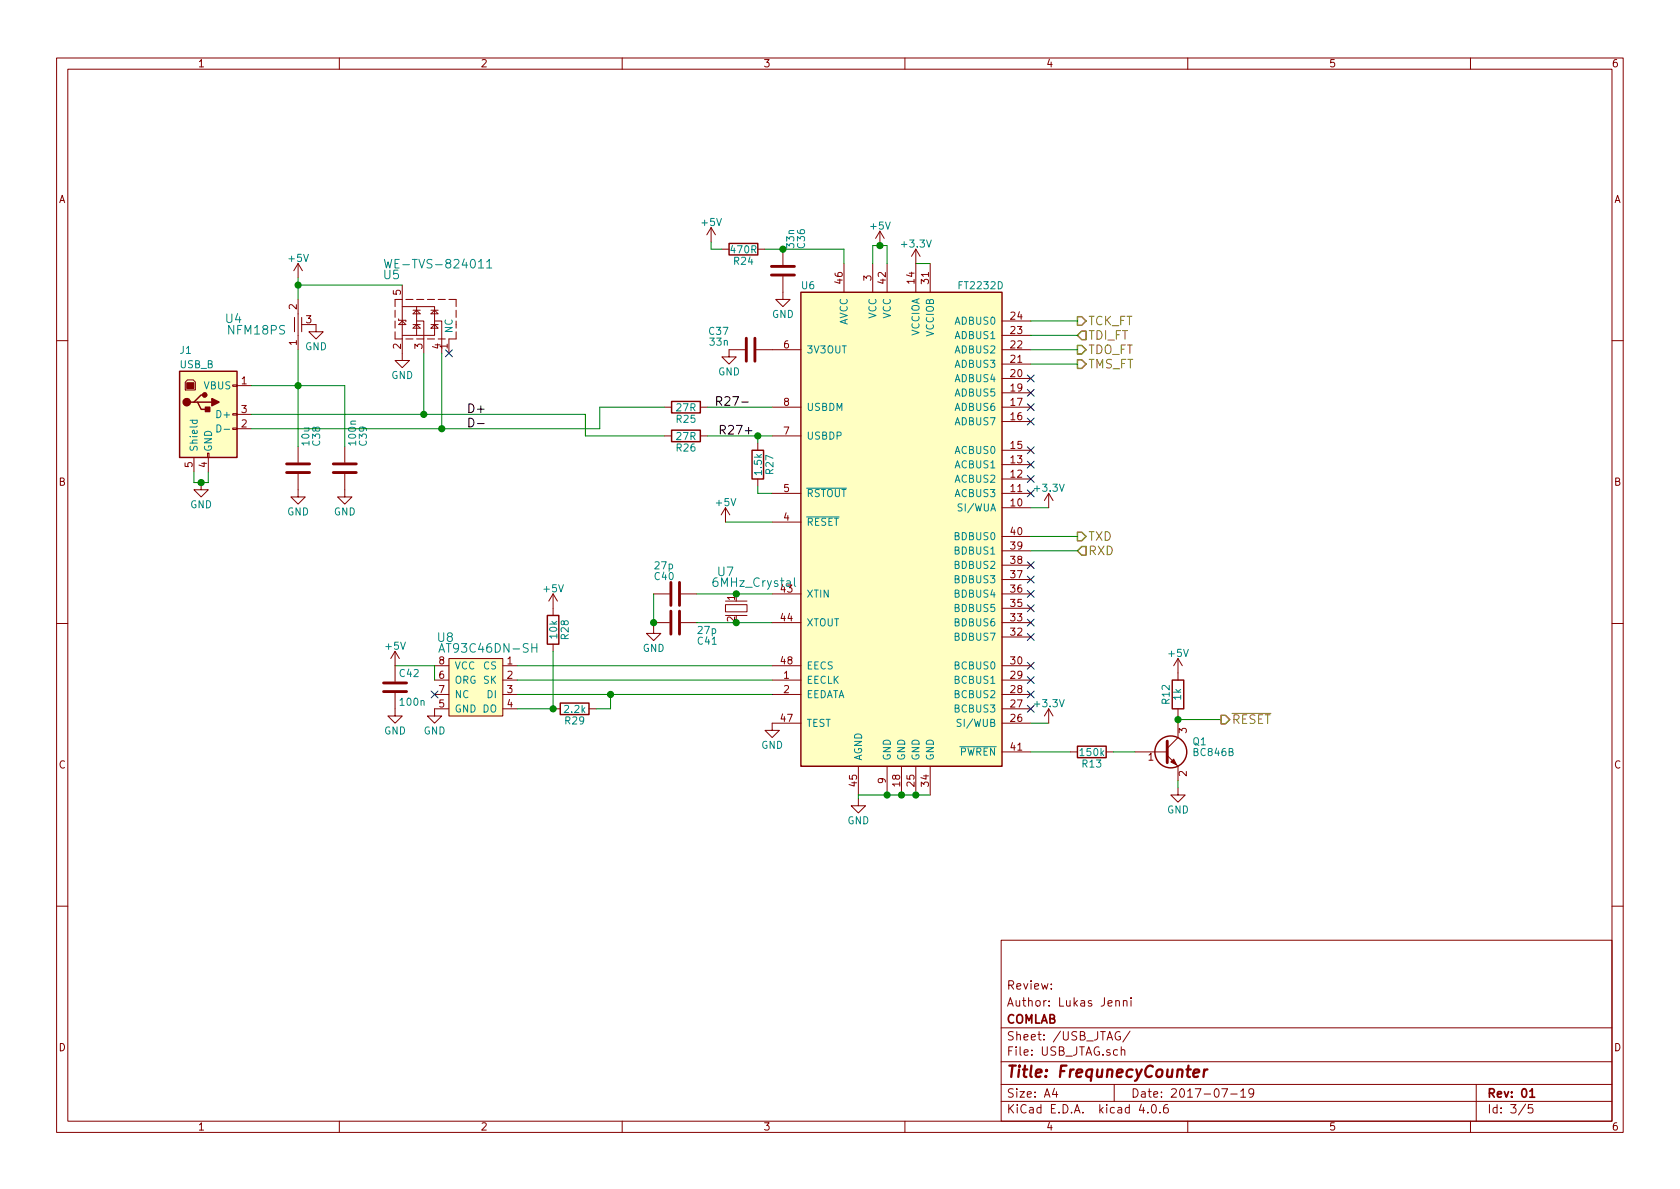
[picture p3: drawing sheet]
EESchema Schematic File Version 2
LIBS:FrequnecyCounter-rescue
LIBS:power
LIBS:device
LIBS:transistors
LIBS:conn
LIBS:linear
LIBS:regul
LIBS:74xx
LIBS:cmos4000
LIBS:adc-dac
LIBS:memory
LIBS:xilinx
LIBS:microcontrollers
LIBS:dsp
LIBS:microchip
LIBS:analog_switches
LIBS:motorola
LIBS:texas
LIBS:intel
LIBS:audio
LIBS:interface
LIBS:digital-audio
LIBS:philips
LIBS:display
LIBS:cypress
LIBS:siliconi
LIBS:opto
LIBS:atmel
LIBS:contrib
LIBS:valves
LIBS:74xgxx
LIBS:ac-dc
LIBS:actel
LIBS:allegro
LIBS:Altera
LIBS:analog_devices
LIBS:battery_management
LIBS:bbd
LIBS:bosch
LIBS:brooktre
LIBS:cmos_ieee
LIBS:dc-dc
LIBS:diode
LIBS:elec-unifil
LIBS:ESD_Protection
LIBS:ftdi
LIBS:gennum
LIBS:graphic_symbols
LIBS:hc11
LIBS:infineon
LIBS:intersil
LIBS:ir
LIBS:Lattice
LIBS:leds
LIBS:LEM
LIBS:maxim
LIBS:mechanical
LIBS:microchip_dspic33dsc
LIBS:microchip_pic10mcu
LIBS:microchip_pic12mcu
LIBS:microchip_pic16mcu
LIBS:microchip_pic18mcu
LIBS:microchip_pic24mcu
LIBS:microchip_pic32mcu
LIBS:modules
LIBS:motor_drivers
LIBS:motors
LIBS:msp430
LIBS:nordicsemi
LIBS:nxp
LIBS:nxp_armmcu
LIBS:onsemi
LIBS:Oscillators
LIBS:Power_Management
LIBS:powerint
LIBS:pspice
LIBS:references
LIBS:relays
LIBS:rfcom
LIBS:RFSolutions
LIBS:sensors
LIBS:silabs
LIBS:stm8
LIBS:stm32
LIBS:supertex
LIBS:switches
LIBS:transf
LIBS:triac_thyristor
LIBS:ttl_ieee
LIBS:video
LIBS:wiznet
LIBS:Worldsemi
LIBS:Xicor
LIBS:zetex
LIBS:Zilog
LIBS:74lvc
LIBS:altera
LIBS:barrel_jack
LIBS:battery
LIBS:beaglebone_black
LIBS:ck
LIBS:conn_power
LIBS:conn_rf
LIBS:conn_rj
LIBS:crystal
LIBS:ddr2_sdram_sodimm
LIBS:epcos
LIBS:epcos_dcc6c
LIBS:fbead
LIBS:fiducial
LIBS:freescale_mcu
LIBS:hackrf_expansion
LIBS:hdmi
LIBS:header
LIBS:hirose
LIBS:hole
LIBS:io_expander
LIBS:lcd_kingtech
LIBS:ltc
LIBS:microphone
LIBS:minicircuits
LIBS:molex
LIBS:mosfet
LIBS:newhaven
LIBS:noritake
LIBS:nxp_micro
LIBS:on_cat24c256
LIBS:on_semi
LIBS:osc
LIBS:passive
LIBS:r_sense
LIBS:regulator
LIBS:rf_antenna
LIBS:rf_lna
LIBS:samtec
LIBS:sd
LIBS:sharebrained
LIBS:supply
LIBS:switch
LIBS:terminal_block
LIBS:ti
LIBS:ti_cc
LIBS:tp
LIBS:trs_jack
LIBS:usb3_esd_son50-10
LIBS:usb3_micro_ab
LIBS:wolfson
LIBS:FrequnecyCounter-cache
EELAYER 25 0
EELAYER END
$Descr A4 11693 8268
encoding utf-8
Sheet 3 5
Title "FrequnecyCounter"
Date "2017-07-19"
Rev "01"
Comp "COMLAB"
Comment1 "Author: Lukas Jenni"
Comment2 "Review: "
Comment3 ""
Comment4 ""
$EndDescr
$Comp
L USB_B J1
U 1 1
P 1450 2875
F 0 "J1" H 1250 3325 50  0000 L CNN
F 1 "USB_B" H 1250 3225 50  0000 L CNN
F 2 "Footprints_LJ:USB_B_liegen_SMD" H 1600 2825 50  0001 C CNN
F 3 "" H 1600 2825 50  0001 C CNN
	1    1450 2875
	1    0    0    -1  
$EndComp
$Comp
L R R25
U 1 1
P 4775 2825
F 0 "R25" V 4855 2825 50  0000 C CNN
F 1 "27R" V 4775 2825 50  0000 C CNN
F 2 "Resistors_SMD:R_0603_HandSoldering" V 4705 2825 50  0001 C CNN
F 3 "" H 4775 2825 50  0001 C CNN
	1    4775 2825
	0    1    1    0   
$EndComp
$Comp
L R R26
U 1 1
P 4775 3025
F 0 "R26" V 4855 3025 50  0000 C CNN
F 1 "27R" V 4775 3025 50  0000 C CNN
F 2 "Resistors_SMD:R_0603_HandSoldering" V 4705 3025 50  0001 C CNN
F 3 "" H 4775 3025 50  0001 C CNN
	1    4775 3025
	0    1    1    0   
$EndComp
$Comp
L R R27
U 1 1
P 5275 3225
F 0 "R27" V 5355 3225 50  0000 C CNN
F 1 "1.5k" V 5275 3225 50  0000 C CNN
F 2 "Resistors_SMD:R_0603_HandSoldering" V 5205 3225 50  0001 C CNN
F 3 "" H 5275 3225 50  0001 C CNN
	1    5275 3225
	1    0    0    -1  
$EndComp
$Comp
L GND #PWR025
U 1 1
P 1400 3350
F 0 "#PWR025" H 1400 3100 50  0001 C CNN
F 1 "GND" H 1400 3200 50  0000 C CNN
F 2 "" H 1400 3350 50  0001 C CNN
F 3 "" H 1400 3350 50  0001 C CNN
	1    1400 3350
	1    0    0    -1  
$EndComp
$Comp
L 6MHz_Crystal U7
U 1 1
P 5400 4200
F 0 "U7" V 5625 4550 60  0000 C CNN
F 1 "6MHz_Crystal" V 5550 4350 60  0000 C CNN
F 2 "Crystals:Crystal_SMD_HC49-SD" H 5400 4200 60  0001 C CNN
F 3 "" H 5400 4200 60  0001 C CNN
	1    5400 4200
	0    -1   -1   0   
$EndComp
$Comp
L C C40
U 1 1
P 4700 4125
F 0 "C40" V 4575 3975 50  0000 L CNN
F 1 "27p" V 4500 3975 50  0000 L CNN
F 2 "Footprints_LJ:Cap_0603_HandSoldering_1" H 4738 3975 50  0001 C CNN
F 3 "" H 4700 4125 50  0001 C CNN
	1    4700 4125
	0    1    1    0   
$EndComp
$Comp
L C C41
U 1 1
P 4700 4325
F 0 "C41" V 4825 4475 50  0000 L CNN
F 1 "27p" V 4750 4475 50  0000 L CNN
F 2 "Footprints_LJ:Cap_0603_HandSoldering_1" H 4738 4175 50  0001 C CNN
F 3 "" H 4700 4325 50  0001 C CNN
	1    4700 4325
	0    1    1    0   
$EndComp
$Comp
L GND #PWR026
U 1 1
P 5975 5550
F 0 "#PWR026" H 5975 5300 50  0001 C CNN
F 1 "GND" H 5975 5400 50  0000 C CNN
F 2 "" H 5975 5550 50  0001 C CNN
F 3 "" H 5975 5550 50  0001 C CNN
	1    5975 5550
	1    0    0    -1  
$EndComp
$Comp
L GND #PWR027
U 1 1
P 5375 5025
F 0 "#PWR027" H 5375 4775 50  0001 C CNN
F 1 "GND" H 5375 4875 50  0000 C CNN
F 2 "" H 5375 5025 50  0001 C CNN
F 3 "" H 5375 5025 50  0001 C CNN
	1    5375 5025
	1    0    0    -1  
$EndComp
$Comp
L C C37
U 1 1
P 5225 2425
F 0 "C37" V 5350 2575 50  0000 L CNN
F 1 "33n" V 5275 2575 50  0000 L CNN
F 2 "Footprints_LJ:Cap_0603_HandSoldering_1" H 5263 2275 50  0001 C CNN
F 3 "" H 5225 2425 50  0001 C CNN
	1    5225 2425
	0    -1   -1   0   
$EndComp
$Comp
L GND #PWR028
U 1 1
P 5075 2425
F 0 "#PWR028" H 5075 2175 50  0001 C CNN
F 1 "GND" H 5075 2275 50  0000 C CNN
F 2 "" H 5075 2425 50  0001 C CNN
F 3 "" H 5075 2425 50  0001 C CNN
	1    5075 2425
	1    0    0    -1  
$EndComp
$Comp
L GND #PWR029
U 1 1
P 5450 2025
F 0 "#PWR029" H 5450 1775 50  0001 C CNN
F 1 "GND" H 5450 1875 50  0000 C CNN
F 2 "" H 5450 2025 50  0001 C CNN
F 3 "" H 5450 2025 50  0001 C CNN
	1    5450 2025
	1    0    0    -1  
$EndComp
$Comp
L R R24
U 1 1
P 5175 1725
F 0 "R24" V 5255 1725 50  0000 C CNN
F 1 "470R" V 5175 1725 50  0000 C CNN
F 2 "Resistors_SMD:R_0603_HandSoldering" V 5105 1725 50  0001 C CNN
F 3 "" H 5175 1725 50  0001 C CNN
	1    5175 1725
	0    1    1    0   
$EndComp
NoConn ~ 7175 3125
NoConn ~ 7175 2925
NoConn ~ 7175 2825
NoConn ~ 7175 2625
NoConn ~ 7175 2725
NoConn ~ 7175 3225
NoConn ~ 7175 3325
NoConn ~ 7175 3425
NoConn ~ 7175 3925
NoConn ~ 7175 4025
NoConn ~ 7175 4125
NoConn ~ 7175 4225
NoConn ~ 7175 4325
NoConn ~ 7175 4425
NoConn ~ 7175 4625
NoConn ~ 7175 4725
$Comp
L AT93C46DN-SH U8
U 1 1
P 3350 5150
F 0 "U8" H 3100 5875 60  0000 C CNN
F 1 "AT93C46DN-SH" H 3400 5800 60  0000 C CNN
F 2 "Housings_SOIC:SOIC-8_3.9x4.9mm_Pitch1.27mm" H 3350 5150 60  0001 C CNN
F 3 "" H 3350 5150 60  0001 C CNN
	1    3350 5150
	1    0    0    -1  
$EndComp
$Comp
L R R28
U 1 1
P 3850 4375
F 0 "R28" V 3930 4375 50  0000 C CNN
F 1 "10k" V 3850 4375 50  0000 C CNN
F 2 "Resistors_SMD:R_0603_HandSoldering" V 3780 4375 50  0001 C CNN
F 3 "" H 3850 4375 50  0001 C CNN
	1    3850 4375
	1    0    0    -1  
$EndComp
$Comp
L R R29
U 1 1
P 4000 4925
F 0 "R29" V 4080 4925 50  0000 C CNN
F 1 "2.2k" V 4000 4925 50  0000 C CNN
F 2 "Resistors_SMD:R_0603_HandSoldering" V 3930 4925 50  0001 C CNN
F 3 "" H 4000 4925 50  0001 C CNN
	1    4000 4925
	0    1    1    0   
$EndComp
$Comp
L +3.3V #PWR030
U 1 1
P 6375 1825
F 0 "#PWR030" H 6375 1675 50  0001 C CNN
F 1 "+3.3V" H 6375 1965 50  0000 C CNN
F 2 "" H 6375 1825 50  0001 C CNN
F 3 "" H 6375 1825 50  0001 C CNN
	1    6375 1825
	1    0    0    -1  
$EndComp
$Comp
L GND #PWR031
U 1 1
P 2800 2450
F 0 "#PWR031" H 2800 2200 50  0001 C CNN
F 1 "GND" H 2800 2300 50  0000 C CNN
F 2 "" H 2800 2450 50  0001 C CNN
F 3 "" H 2800 2450 50  0001 C CNN
	1    2800 2450
	1    0    0    -1  
$EndComp
$Comp
L C C38
U 1 1
P 2075 3250
F 0 "C38" V 2200 3400 50  0000 L CNN
F 1 "10u" V 2125 3400 50  0000 L CNN
F 2 "Footprints_LJ:Cap_0603_HandSoldering_1" H 2113 3100 50  0001 C CNN
F 3 "" H 2075 3250 50  0001 C CNN
	1    2075 3250
	1    0    0    -1  
$EndComp
$Comp
L GND #PWR032
U 1 1
P 2075 3400
F 0 "#PWR032" H 2075 3150 50  0001 C CNN
F 1 "GND" H 2075 3250 50  0000 C CNN
F 2 "" H 2075 3400 50  0001 C CNN
F 3 "" H 2075 3400 50  0001 C CNN
	1    2075 3400
	1    0    0    -1  
$EndComp
$Comp
L WE-TVS-824011 U5
U 1 1
P 2925 2800
F 0 "U5" H 2725 3700 60  0000 C CNN
F 1 "WE-TVS-824011" H 3050 3775 60  0000 C CNN
F 2 "TO_SOT_Packages_SMD:SOT-23-5" H 2925 2800 60  0001 C CNN
F 3 "" H 2925 2800 60  0001 C CNN
	1    2925 2800
	1    0    0    -1  
$EndComp
$Comp
L NFM18PS U4
U 1 1
P 2075 2475
F 0 "U4" H 1625 2745 60  0000 C CNN
F 1 "NFM18PS" H 1785 2665 60  0000 C CNN
F 2 "Footprints_LJ:NFM18PS" H 2075 2475 60  0001 C CNN
F 3 "" H 2075 2475 60  0001 C CNN
	1    2075 2475
	1    0    0    -1  
$EndComp
$Comp
L GND #PWR033
U 1 1
P 2200 2250
F 0 "#PWR033" H 2200 2000 50  0001 C CNN
F 1 "GND" H 2200 2100 50  0000 C CNN
F 2 "" H 2200 2250 50  0001 C CNN
F 3 "" H 2200 2250 50  0001 C CNN
	1    2200 2250
	1    0    0    -1  
$EndComp
NoConn ~ 3125 2450
$Comp
L FT2232D U6
U 1 1
P 6275 3725
F 0 "U6" H 5625 5475 50  0000 C CNN
F 1 "FT2232D" H 6825 5475 50  0000 C CNN
F 2 "Housings_QFP:LQFP-48_7x7mm_Pitch0.5mm" H 6275 3725 50  0001 C CNN
F 3 "" H 6275 3725 50  0000 C CNN
	1    6275 3725
	1    0    0    -1  
$EndComp
$Comp
L C C36
U 1 1
P 5450 1875
F 0 "C36" V 5575 2025 50  0000 L CNN
F 1 "33n" V 5500 2025 50  0000 L CNN
F 2 "Footprints_LJ:Cap_0603_HandSoldering_1" H 5488 1725 50  0001 C CNN
F 3 "" H 5450 1875 50  0001 C CNN
	1    5450 1875
	1    0    0    -1  
$EndComp
$Comp
L C C39
U 1 1
P 2400 3250
F 0 "C39" V 2525 3400 50  0000 L CNN
F 1 "100n" V 2450 3400 50  0000 L CNN
F 2 "Footprints_LJ:Cap_0603_HandSoldering_1" H 2438 3100 50  0001 C CNN
F 3 "" H 2400 3250 50  0001 C CNN
	1    2400 3250
	1    0    0    -1  
$EndComp
$Comp
L GND #PWR034
U 1 1
P 2400 3400
F 0 "#PWR034" H 2400 3150 50  0001 C CNN
F 1 "GND" H 2400 3250 50  0000 C CNN
F 2 "" H 2400 3400 50  0001 C CNN
F 3 "" H 2400 3400 50  0001 C CNN
	1    2400 3400
	1    0    0    -1  
$EndComp
Text HLabel 7500 2225 2    60   Output ~ 0
TCK_FT
Text HLabel 7500 2325 2    60   Input ~ 0
TDI_FT
Text HLabel 7500 2425 2    60   Output ~ 0
TDO_FT
Text HLabel 7500 2525 2    60   Output ~ 0
TMS_FT
$Comp
L C C42
U 1 1
P 2750 4775
F 0 "C42" H 2775 4875 50  0000 L CNN
F 1 "100n" H 2775 4675 50  0000 L CNN
F 2 "Footprints_LJ:Cap_0603_HandSoldering_1" H 2788 4625 50  0001 C CNN
F 3 "" H 2750 4775 50  0001 C CNN
	1    2750 4775
	1    0    0    -1  
$EndComp
$Comp
L GND #PWR035
U 1 1
P 2750 4925
F 0 "#PWR035" H 2750 4675 50  0001 C CNN
F 1 "GND" H 2750 4775 50  0000 C CNN
F 2 "" H 2750 4925 50  0001 C CNN
F 3 "" H 2750 4925 50  0001 C CNN
	1    2750 4925
	1    0    0    -1  
$EndComp
$Comp
L +5V #PWR036
U 1 1
P 2075 1925
F 0 "#PWR036" H 2075 1775 50  0001 C CNN
F 1 "+5V" H 2075 2065 50  0000 C CNN
F 2 "" H 2075 1925 50  0001 C CNN
F 3 "" H 2075 1925 50  0001 C CNN
	1    2075 1925
	1    0    0    -1  
$EndComp
$Comp
L +5V #PWR037
U 1 1
P 6125 1700
F 0 "#PWR037" H 6125 1550 50  0001 C CNN
F 1 "+5V" H 6125 1840 50  0000 C CNN
F 2 "" H 6125 1700 50  0001 C CNN
F 3 "" H 6125 1700 50  0001 C CNN
	1    6125 1700
	1    0    0    -1  
$EndComp
$Comp
L +5V #PWR038
U 1 1
P 4950 1675
F 0 "#PWR038" H 4950 1525 50  0001 C CNN
F 1 "+5V" H 4950 1815 50  0000 C CNN
F 2 "" H 4950 1675 50  0001 C CNN
F 3 "" H 4950 1675 50  0001 C CNN
	1    4950 1675
	1    0    0    -1  
$EndComp
Text HLabel 7500 3725 2    60   Output ~ 0
TXD
Text HLabel 7500 3825 2    60   Input ~ 0
RXD
Text Label 3250 2875 0    60   ~ 0
D+
Text Label 3250 2975 0    60   ~ 0
D-
Text Label 4975 2825 0    60   ~ 0
R27-
Wire Wire Line
	7175 3825 7500 3825
Wire Wire Line
	7175 3725 7500 3725
Wire Wire Line
	4950 1725 4950 1675
Wire Wire Line
	5025 1725 4950 1725
Connection ~ 1400 3350
Wire Wire Line
	1450 3350 1450 3275
Wire Wire Line
	1350 3350 1450 3350
Wire Wire Line
	1350 3275 1350 3350
Connection ~ 6125 1700
Wire Wire Line
	6075 1700 6175 1700
Wire Wire Line
	2750 4625 3025 4625
Wire Wire Line
	5375 3625 5050 3625
Connection ~ 3850 4925
Wire Wire Line
	2400 2675 2400 3100
Connection ~ 5450 1725
Wire Wire Line
	5875 1725 5875 1825
Wire Wire Line
	5325 1725 5875 1725
Wire Wire Line
	6175 1700 6175 1825
Wire Wire Line
	6475 1825 6375 1825
Wire Wire Line
	6075 1700 6075 1825
Connection ~ 2075 2675
Wire Wire Line
	2075 2425 2075 3100
Wire Wire Line
	2075 1925 2075 2075
Connection ~ 2075 1975
Wire Wire Line
	2075 1975 2800 1975
Connection ~ 4250 4825
Wire Wire Line
	4250 4925 4250 4825
Wire Wire Line
	4150 4925 4250 4925
Wire Wire Line
	3850 4925 3850 4525
Wire Wire Line
	3600 4925 3850 4925
Wire Wire Line
	3600 4825 5375 4825
Wire Wire Line
	3600 4725 5375 4725
Wire Wire Line
	5375 4625 3600 4625
Wire Wire Line
	7175 2525 7500 2525
Wire Wire Line
	7175 2425 7500 2425
Wire Wire Line
	7175 2325 7500 2325
Wire Wire Line
	7175 2225 7500 2225
Wire Wire Line
	1750 2675 2400 2675
Connection ~ 6375 5525
Connection ~ 6275 5525
Connection ~ 6175 5525
Wire Wire Line
	5975 5525 6475 5525
Wire Wire Line
	4550 4125 4550 4350
Connection ~ 5125 4325
Connection ~ 5125 4125
Wire Wire Line
	4850 4325 5375 4325
Wire Wire Line
	4850 4125 5375 4125
Wire Wire Line
	5275 3425 5275 3375
Wire Wire Line
	5375 3425 5275 3425
Connection ~ 5275 3025
Wire Wire Line
	5275 3075 5275 3025
Wire Wire Line
	4075 3025 4625 3025
Wire Wire Line
	4175 2825 4625 2825
Wire Wire Line
	4925 3025 5375 3025
Wire Wire Line
	4925 2825 5375 2825
Text Label 5000 3025 0    60   ~ 0
R27+
Wire Wire Line
	4175 2975 4175 2825
Wire Wire Line
	4075 3025 4075 2875
Wire Wire Line
	4075 2875 1750 2875
Wire Wire Line
	4175 2975 1750 2975
Wire Wire Line
	2950 2875 2950 2450
Connection ~ 2950 2875
Wire Wire Line
	3075 2450 3075 2975
Connection ~ 3075 2975
Wire Wire Line
	5975 5550 5975 5525
Connection ~ 4550 4325
$Comp
L GND #PWR039
U 1 1
P 4550 4350
F 0 "#PWR039" H 4550 4100 50  0001 C CNN
F 1 "GND" H 4550 4200 50  0000 C CNN
F 2 "" H 4550 4350 50  0001 C CNN
F 3 "" H 4550 4350 50  0001 C CNN
	1    4550 4350
	1    0    0    -1  
$EndComp
NoConn ~ 7175 4825
NoConn ~ 7175 4925
Wire Wire Line
	7175 5025 7300 5025
$Comp
L +3.3V #PWR040
U 1 1
P 7300 5025
F 0 "#PWR040" H 7300 4875 50  0001 C CNN
F 1 "+3.3V" H 7300 5165 50  0000 C CNN
F 2 "" H 7300 5025 50  0001 C CNN
F 3 "" H 7300 5025 50  0001 C CNN
	1    7300 5025
	1    0    0    -1  
$EndComp
$Comp
L +5V #PWR041
U 1 1
P 5050 3625
F 0 "#PWR041" H 5050 3475 50  0001 C CNN
F 1 "+5V" H 5050 3765 50  0000 C CNN
F 2 "" H 5050 3625 50  0001 C CNN
F 3 "" H 5050 3625 50  0001 C CNN
	1    5050 3625
	1    0    0    -1  
$EndComp
Wire Wire Line
	7175 3525 7300 3525
$Comp
L +3.3V #PWR042
U 1 1
P 7300 3525
F 0 "#PWR042" H 7300 3375 50  0001 C CNN
F 1 "+3.3V" H 7300 3665 50  0000 C CNN
F 2 "" H 7300 3525 50  0001 C CNN
F 3 "" H 7300 3525 50  0001 C CNN
	1    7300 3525
	1    0    0    -1  
$EndComp
$Comp
L BC846B Q1
U 1 1
P 8100 5225
F 0 "Q1" H 8300 5300 50  0000 L CNN
F 1 "BC846B" H 8300 5225 50  0000 L CNN
F 2 "TO_SOT_Packages_SMD:SOT-23" H 8300 5150 50  0001 L CIN
F 3 "" H 8100 5225 50  0001 L CNN
	1    8100 5225
	1    0    0    -1  
$EndComp
Wire Wire Line
	7175 5225 7450 5225
$Comp
L R R13
U 1 1
P 7600 5225
F 0 "R13" V 7680 5225 50  0000 C CNN
F 1 "150k" V 7600 5225 50  0000 C CNN
F 2 "Resistors_SMD:R_0603_HandSoldering" V 7530 5225 50  0001 C CNN
F 3 "" H 7600 5225 50  0001 C CNN
	1    7600 5225
	0    1    1    0   
$EndComp
Wire Wire Line
	7750 5225 7900 5225
$Comp
L GND #PWR043
U 1 1
P 8200 5475
F 0 "#PWR043" H 8200 5225 50  0001 C CNN
F 1 "GND" H 8200 5325 50  0000 C CNN
F 2 "" H 8200 5475 50  0001 C CNN
F 3 "" H 8200 5475 50  0001 C CNN
	1    8200 5475
	1    0    0    -1  
$EndComp
Wire Wire Line
	8200 5475 8200 5425
$Comp
L R R12
U 1 1
P 8200 4825
F 0 "R12" V 8280 4825 50  0000 C CNN
F 1 "1k" V 8200 4825 50  0000 C CNN
F 2 "Resistors_SMD:R_0603_HandSoldering" V 8130 4825 50  0001 C CNN
F 3 "" H 8200 4825 50  0001 C CNN
	1    8200 4825
	-1   0    0    1   
$EndComp
Wire Wire Line
	8200 4975 8200 5025
Wire Wire Line
	8200 5000 8500 5000
Connection ~ 8200 5000
Text HLabel 8500 5000 2    60   Output ~ 0
~RESET
Wire Wire Line
	3025 4625 3025 4725
NoConn ~ 3025 4825
$Comp
L GND #PWR044
U 1 1
P 3025 4925
F 0 "#PWR044" H 3025 4675 50  0001 C CNN
F 1 "GND" H 3025 4775 50  0000 C CNN
F 2 "" H 3025 4925 50  0001 C CNN
F 3 "" H 3025 4925 50  0001 C CNN
	1    3025 4925
	1    0    0    -1  
$EndComp
$Comp
L +5V #PWR045
U 1 1
P 2750 4625
F 0 "#PWR045" H 2750 4475 50  0001 C CNN
F 1 "+5V" H 2750 4765 50  0000 C CNN
F 2 "" H 2750 4625 50  0001 C CNN
F 3 "" H 2750 4625 50  0001 C CNN
	1    2750 4625
	1    0    0    -1  
$EndComp
$Comp
L +5V #PWR046
U 1 1
P 8200 4675
F 0 "#PWR046" H 8200 4525 50  0001 C CNN
F 1 "+5V" H 8200 4815 50  0000 C CNN
F 2 "" H 8200 4675 50  0001 C CNN
F 3 "" H 8200 4675 50  0001 C CNN
	1    8200 4675
	1    0    0    -1  
$EndComp
$Comp
L +5V #PWR047
U 1 1
P 3850 4225
F 0 "#PWR047" H 3850 4075 50  0001 C CNN
F 1 "+5V" H 3850 4365 50  0000 C CNN
F 2 "" H 3850 4225 50  0001 C CNN
F 3 "" H 3850 4225 50  0001 C CNN
	1    3850 4225
	1    0    0    -1  
$EndComp
$EndSCHEMATC
